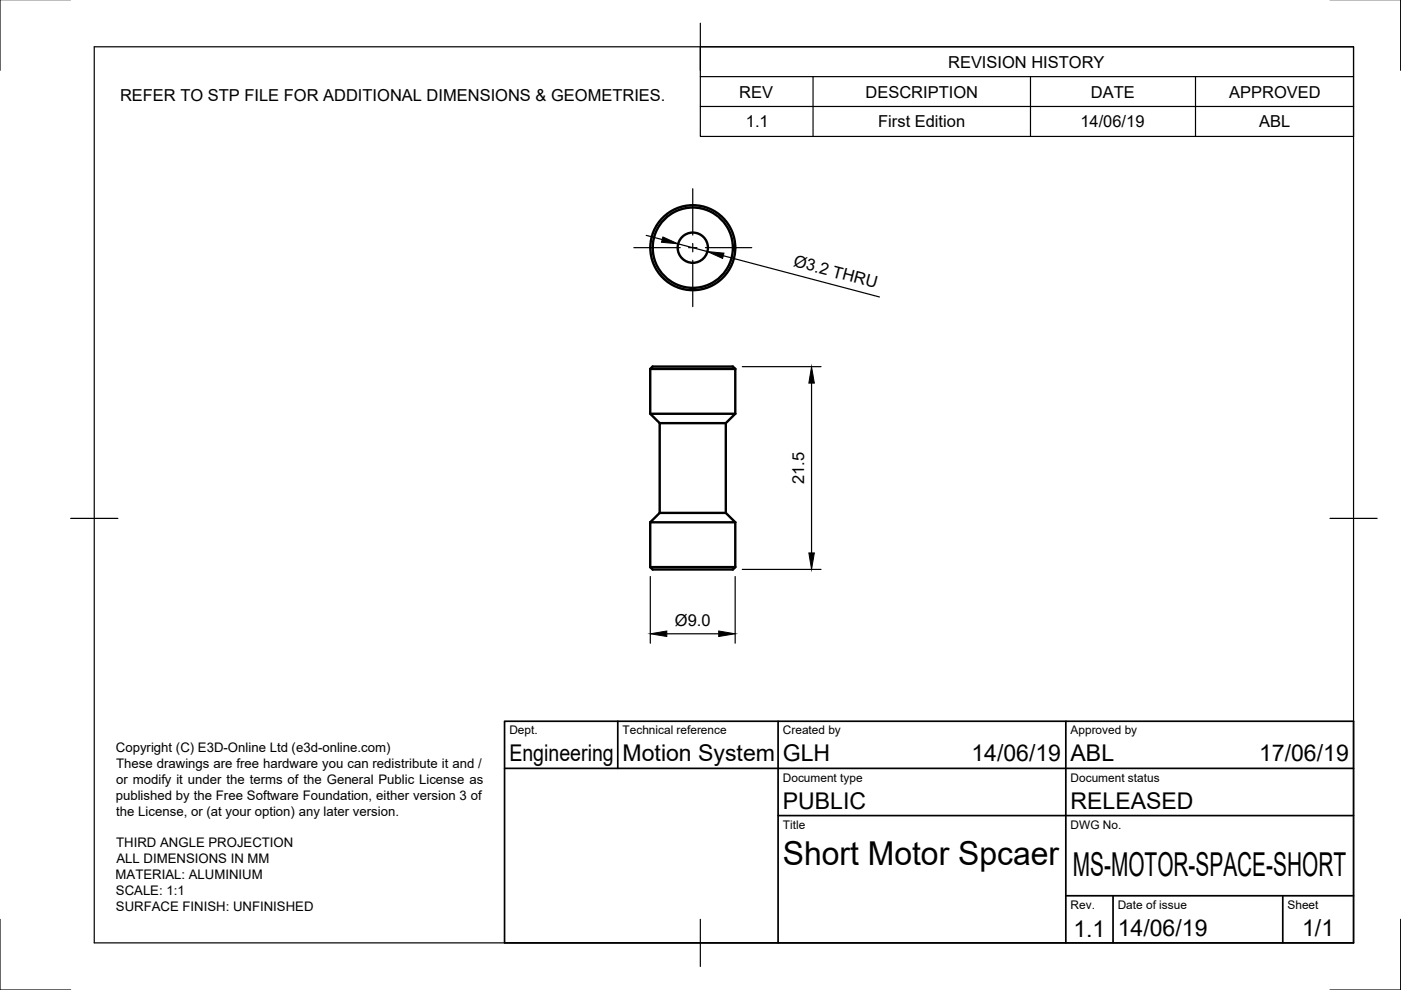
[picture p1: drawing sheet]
<svg xmlns="http://www.w3.org/2000/svg" width="297mm" height="210mm" viewBox="0 0 297 210" stroke-linecap="round" stroke-linejoin="round" font-family="sans-serif">
<!-- layer: Visible -->
<g fill="none" stroke="#000" stroke-width=".51">
<path d="M137.9 78.2h18M137.9 78.2l.5-.5h17l.5 .5M137.9 78.2v9.5l2 2M155.9 78.2v9.5M137.9 87.7h18M139.9 89.7h14M139.9 89.7v19M153.9 89.7v19l2 2M155.9 87.7l-2 2M137.9 110.7h18M137.9 110.7v9.5M139.9 108.7h14"/>
<path d="M139.9 108.7l-2 2M155.9 110.7v9.5M137.9 120.2l.5 .5h17l.5-.5M137.9 120.2h18"/>
<circle cx="146.9" cy="52.5" r="9"/>
<circle cx="146.9" cy="52.5" r="3.2"/>
<circle cx="146.9" cy="52.5" r="8.5"/>
</g>
<!-- layer: Border -->
<path d="M0 -.1v15M297 -.1v15M20 9.9h267v190h-267zM148.5 4.9v10M15 109.9h10M282 109.9h10M0 194.9v15h15M148.5 194.9v10M297 194.9v15h-15" fill="none" stroke="#000" stroke-width=".25"/>
<!-- layer: TitleBlock -->
<path d="M107 152.9h180v47h-180zM131 152.9v10M165 152.9v47M226 152.9v47M107 162.9h180M165 172.9h122M226 189.9h61M236 189.9v10M272 189.9v10" fill="none" stroke="#000" stroke-width=".36"/>
<!-- layer: BOM -->
<path d="M148.5 9.9h138.5v19h-138.5zM148.5 16.2h138.5M172.4 16.2v12.7M218.5 16.2v12.7M253.5 16.2v12.7M148.5 22.6h138.5" fill="none" stroke="#000" stroke-width=".25"/>
<!-- layer: Dimensions -->
<path d="M137 49.9l3.4 .9M143.8 51.7l6.2 1.6M153.4 54.2l33.1 8.8M157.4 77.7h16.7M172.1 81.2v36M137.9 122.2v14.2M141.4 134.4h11M155.9 122.2v14.2M157.4 120.7h16.7" fill="none" stroke="#000" stroke-width=".25"/>
<path d="M140.5 50.2l3.3 1.5-3.5-.3zM150 53.3l3.5 .4-.3 1.1zM172.1 77.7l.6 3.5h-1.2zM171.5 117.2h1.2l-.6 3.5zM137.9 134.4l3.5-.6v1.2zM152.4 133.8l3.5 .6-3.5 .6z" fill="#000" stroke="#000" stroke-width=".21"/>
<!-- layer: Center Lines -->
<path d="M134.4 52.5h9.8M146 52.5h1.8M146.9 40v9.8M146.9 51.6v1.8M146.9 55.2v9.8M149.6 52.5h9.8" fill="none" stroke="#000" stroke-width=".25"/>
<g font-size="7">
<text x="166" y="183.4">Short Motor Spcaer</text>
<text x="227.5" y="185.8">MS-MOTOR-SPACE-SHORT</text>
</g>
<g font-size="4.9">
<text x="108" y="161.4">Engineering</text>
<text x="132" y="161.4">Motion System</text>
<text x="166" y="161.4">GLH</text>
<text x="206" y="161.4">14/06/19</text>
<text x="227" y="161.4">ABL</text>
<text x="267" y="161.4">17/06/19</text>
<text x="166" y="171.4">PUBLIC</text>
<text x="227" y="171.4">RELEASED</text>
<text x="227.6" y="198.6">1.1</text>
<text x="237" y="198.4">14/06/19</text>
<text x="276.1" y="198.6">1/1</text>
</g>
<g font-size="3.5">
<text x="201" y="14.3">REVISION HISTORY</text>
<text x="25.4" y="21.4">REFER TO STP FILE FOR ADDITIONAL DIMENSIONS &amp; GEOMETRIES.</text>
<text x="156.7" y="20.7">REV</text>
<text x="183.5" y="20.7">DESCRIPTION</text>
<text x="231.3" y="20.7">DATE</text>
<text x="260.6" y="20.7">APPROVED</text>
<text x="158.1" y="27">1.1</text>
<text x="186.2" y="27">First Edition</text>
<text x="229.1" y="27">14/06/19</text>
<text x="267" y="27">ABL</text>
<text x="168.1" y="56.4" transform="rotate(15 168.1 56.4)">Ø3.2 THRU</text>
<text x="170.5" y="102.6" transform="rotate(-90 170.5 102.6)">21.5</text>
<text x="143.1" y="132.8">Ø9.0</text>
</g>
<g font-size="2.8">
<text x="24.6" y="159.4">Copyright (C) E3D-Online Ltd (e3d-online.com)</text>
<text x="24.6" y="166.2">or modify it under the terms of the General Public License as</text>
<text x="24.6" y="162.8">These drawings are free hardware you can redistribute it and /</text>
<text x="24.5" y="169.6">published by the Free Software Foundation, either version 3 of</text>
<text x="24.7" y="172.9">the License, or (at your option) any later version.</text>
<text x="24.6" y="179.6">THIRD ANGLE PROJECTION</text>
<text x="24.7" y="183">ALL DIMENSIONS IN MM</text>
<text x="24.5" y="186.3">MATERIAL: ALUMINIUM</text>
<text x="24.6" y="189.7">SCALE: 1:1</text>
<text x="24.6" y="193.1">SURFACE FINISH: UNFINISHED</text>
</g>
<g font-size="2.5">
<text x="108" y="155.7">Dept.</text>
<text x="132" y="155.7">Technical reference</text>
<text x="166" y="155.7">Created by</text>
<text x="227" y="155.7">Approved by</text>
<text x="166" y="165.7">Document type</text>
<text x="227" y="165.7">Document status</text>
<text x="166" y="175.7">Title</text>
<text x="227" y="175.7">DWG No.</text>
<text x="227" y="192.7">Rev.</text>
<text x="237" y="192.7">Date of issue</text>
<text x="273" y="192.7">Sheet</text>
</g>
</svg>
